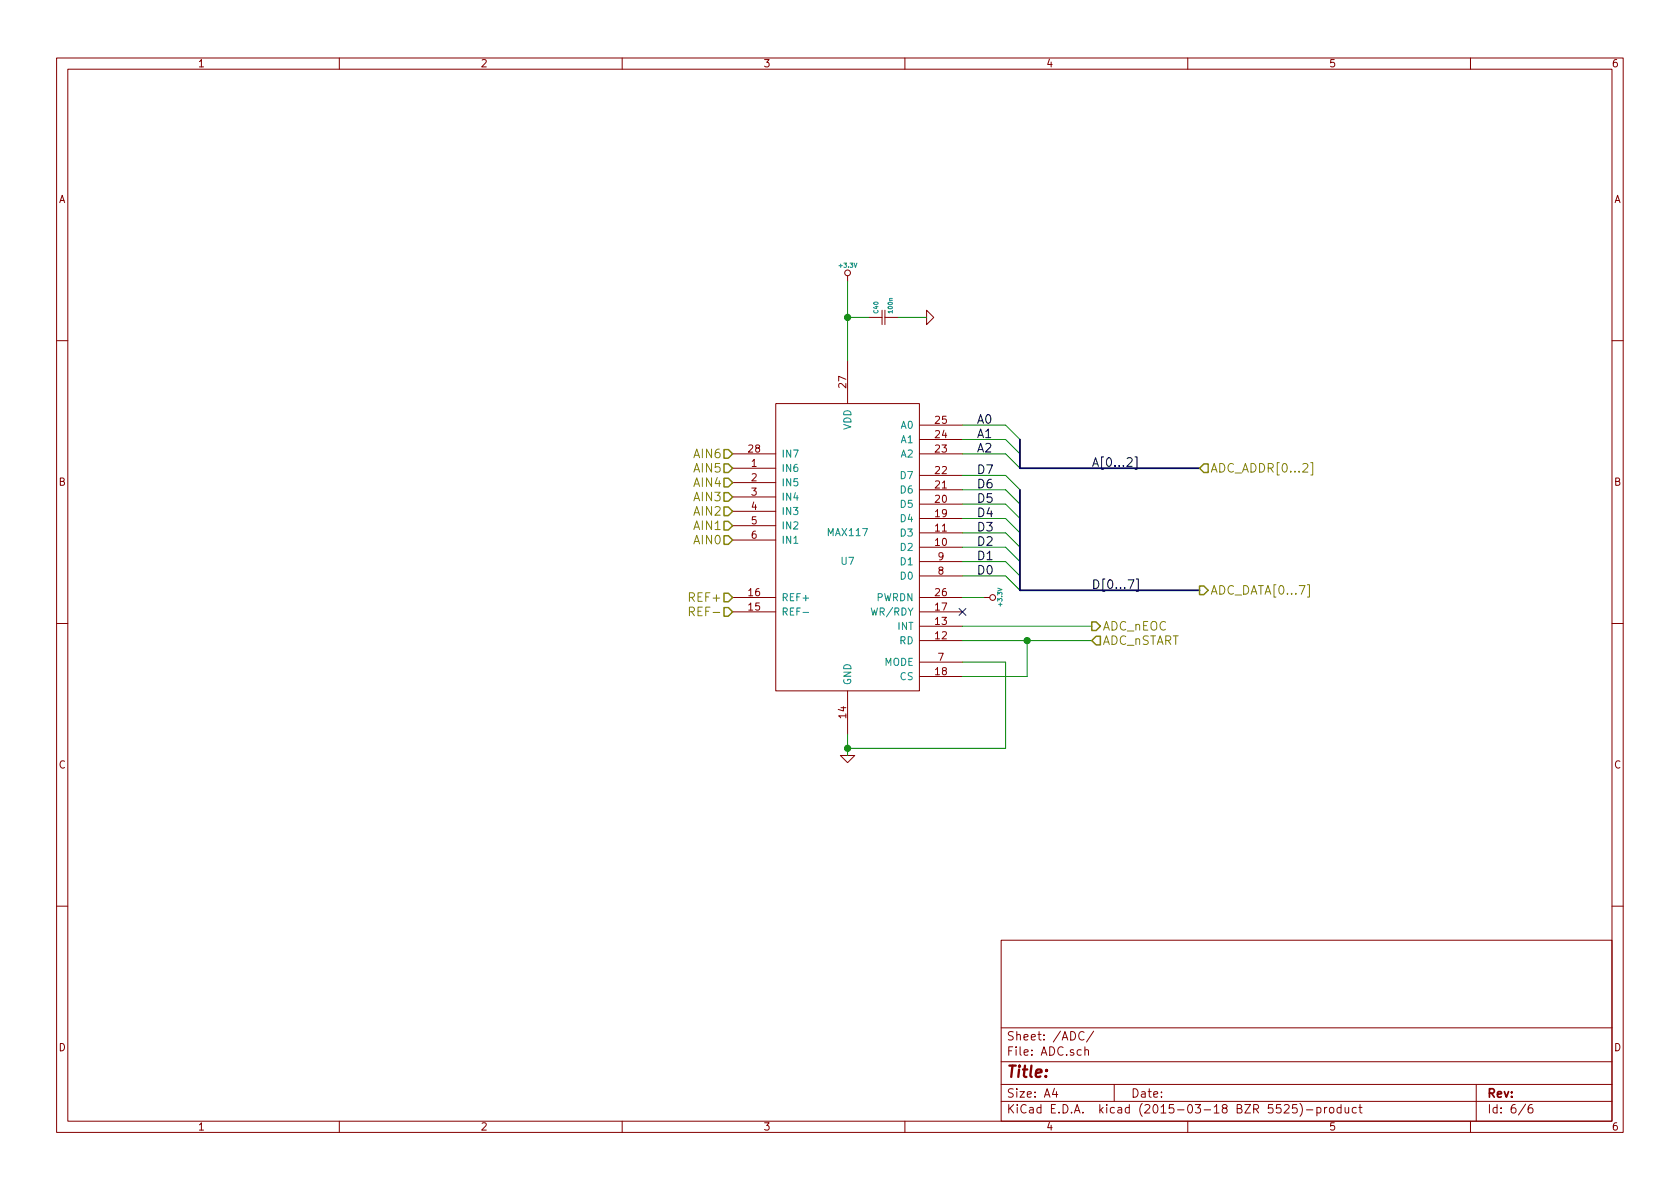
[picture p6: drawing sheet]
<svg xmlns="http://www.w3.org/2000/svg" width="297mm" height="210mm" viewBox="0 0 297 210" stroke-linecap="round" stroke-linejoin="round" font-family="sans-serif">
<g fill="none" stroke="#840000" stroke-width=".18">
<path d="M10 10.3h277v189.9h-277zM12 12.2h273v186.1h-273zM60 10.3v1.9M110 10.3v1.9M160 10.3v1.9M210 10.3v1.9M260 10.3v1.9M149.9 48.8v1M153.7 56.1h2.3M156 54.9v2.5M156.5 54.9v2.5M156.5 56.1h2.2"/>
<path d="M163.8 54.9l1.3 1.2-1.3 1.3zM10 60.2h2M137.2 71.4h25.4v50.8h-25.4zM149.9 63.7v7.7M162.6 77.7h7.6M162.6 75.2h7.6M285 60.2h2M129.5 82.8h7.7M129.5 85.3h7.7M129.5 87.9h7.7M129.5 90.4h7.7M129.5 93h7.7"/>
<path d="M129.5 95.5h7.7M129.5 80.3h7.7M162.6 99.3h7.6M162.6 96.8h7.6M162.6 89.1h7.6M162.6 94.2h7.6M162.6 86.6h7.6M162.6 84.1h7.6M162.6 80.3h7.6M162.6 91.7h7.6M10 110.3h2M129.5 108.2h7.7"/>
<path d="M129.5 105.7h7.7M162.6 117.1h7.6M162.6 101.8h7.6M162.6 113.3h7.6M162.6 110.7h7.6M162.6 108.2h7.6M162.6 105.7h7.6M162.6 119.6h7.6M174 105.7h1M285 110.3h2M148.6 133.6h2.5l-1.2 1.3zM149.9 122.2v7.6"/>
<path d="M10 160.2h2M177 166.3h108v32h-108zM285 160.2h2M60 198.3v1.9M110 198.3v1.9M160 198.3v1.9M177 194.8h108M177 191.8h108M177 187.8h108M177 181.8h108M186.4 192.5l-.3 1h.9M186.8 193v1"/>
<path d="M191.7 182.6a.7 .7 0 0 0-.9 .2 .7 .7 0 0 0 .1 .9 .55 .55 0 0 0 .8 .1M191.8 185.7l.2-.1 .4 .1 .1 .9M191.8 185.1v1.5M193.4 182.3l-1.3 2M197 191.8v3M210 198.3v1.9M227.1 195.5l.2-.2h.4l.2 .5-.9 1h.9M229.3 195.3h-.7l-.1 .7 .2-.1 .5 .1 .2 .2-.1 .5-.2 .1-.6-.1M229.8 195.1a1.71 1.71 0 0 1 0 2.3M231 196.3h1.1M232.8 195.9l.5-.1 .3 .3-.2 .6h-.6M232.8 195.8v1.5"/>
<path d="M234.2 195.8v1M234.6 195.8l-.4 .3M235.1 196l.2-.2 .5 .2v.5l-.1 .2-.4 .1-.2-.1zM237.1 195.9l-.4-.1-.3 .3 .1 .6 .2 .1 .4-.1M237.1 195.3v1.5M237.8 195.8l.1 .9 .4 .1 .2-.1M238.5 195.8v1M239.8 195.9l-.4-.1-.3 .3 .1 .6 .2 .1 .4-.1M240.3 195.8h.5M240.5 195.3v1.3l.3 .2M260 198.3v1.9M261 191.8v6.5"/>
<path d="M269.7 195.2l-1.2 2M270.9 195.3a.59 .59 0 0 0-.7 .7l.1 .7 .2 .1 .5-.1v-.5l-.1-.2-.4-.1-.3 .3"/>
<circle cx="149.9" cy="48.3" r=".51"/>
<circle cx="175.5" cy="105.7" r=".51"/>
</g>
<path d="M142 108.3h1" fill="none" stroke="#008484" stroke-width=".18"/>
<g fill="none" stroke="#008400" stroke-width=".18">
<path d="M149.9 49.8v13.9M149.9 56.1h3.8M158.7 56.1h5.1M170.2 75.2h7.6l2.5 2.5M170.2 77.7h7.6l2.5 2.6M170.2 84.1h7.6l2.5 2.5M170.2 86.6h7.6l2.5 2.5M170.2 89.1h7.6l2.5 2.6M170.2 91.7h7.6l2.5 2.5M170.2 94.2h7.6l2.5 2.6M170.2 96.8h7.6l2.5 2.5M170.2 99.3h7.6l2.5 2.5"/>
<path d="M170.2 80.3h7.6l2.5 2.5M170.2 101.8h7.6l2.5 2.6M170.2 105.7h3.8M170.2 113.3h22.8M170.2 110.7h22.8M170.2 117.1h7.6v15.2h-27.9M181.6 113.3v6.3h-11.4M149.9 129.8v3.8"/>
</g>
<g fill="#008400" stroke="#008400" stroke-width=".25">
<circle cx="149.9" cy="56.1" r=".51"/>
<circle cx="181.6" cy="113.3" r=".51"/>
<circle cx="149.9" cy="132.3" r=".51"/>
</g>
<path d="M180.3 77.7v5.1h31.8M180.3 86.6v17.8h31.8" fill="none" stroke="#000084" stroke-width=".3"/>
<path d="M200.7 80.8h.3v2.2h-.3M200.9 102.4h.4v2.2h-.4" fill="none" stroke="#000" stroke-width=".18"/>
<path d="M231.7 81.8h.4v2.2h-.4M121.9 108.2l.7-.1 .2-.2-.1-.4-.2-.1h-.6v1.5M231.2 103.4h.3v2.2h-.3" fill="none" stroke="#848400" stroke-width=".18"/>
<g fill="none" stroke="#848400" stroke-width=".25">
<path d="M128 79.5h.8l.7 .8-.7 .7h-.8zM128 94.7h.8l.7 .8-.7 .8h-.8zM128 92.2h.8l.7 .8-.7 .7h-.8zM128 89.7h.8l.7 .7-.7 .8h-.8zM128 87.1h.8l.7 .8-.7 .7h-.8zM128 84.6h.8l.7 .7-.7 .8h-.8zM128 82h.8l.7 .8-.7 .8h-.8zM212.9 82h.7v1.6h-.7l-.8-.8zM128 104.9h.8l.7 .8-.7 .7h-.8zM128 107.4h.8l.7 .8-.7 .8h-.8zM193 110h.8l.8 .7-.8 .8h-.8zM193.8 112.5h.8v1.5h-.8l-.8-.7z"/>
<path d="M212.1 103.6h.8l.7 .8-.7 .8h-.8z"/>
</g>
<path d="M169.6 107.6l1.2 1.2M170.8 107.6l-1.2 1.2" fill="none" stroke="#000084" stroke-width=".18"/>
<text font-size="2.8" fill="#840000" x="178" y="190.5">Title:</text>
<g font-size="2.1">
<text x="172.7" y="74.9">A0</text>
<text x="172.7" y="77.5">A1</text>
<text x="172.7" y="83.8">D7</text>
<text x="172.7" y="80">A2</text>
<text x="193" y="82.5">A[0...2]</text>
<text x="172.7" y="88.9">D5</text>
<text x="172.7" y="86.4">D6</text>
<text x="172.7" y="94">D3</text>
<text x="172.7" y="91.4">D4</text>
<text x="172.7" y="101.6">D0</text>
<text x="172.7" y="99.1">D1</text>
<text x="172.7" y="96.5">D2</text>
<text x="193" y="104.1">D[0...7]</text>
</g>
<g font-size="2.1" fill="#848400">
<text x="122.8" y="83.6">AIN5</text>
<text x="122.8" y="81">AIN6</text>
<text x="214" y="83.6">ADC_ADDR[0...2]</text>
<text x="122.8" y="88.6">AIN3</text>
<text x="122.8" y="86.1">AIN4</text>
<text x="122.8" y="93.7">AIN1</text>
<text x="122.8" y="91.2">AIN2</text>
<text x="122.8" y="96.3">AIN0</text>
<text x="122.1" y="106.4">REF+</text>
<text x="214" y="105.2">ADC_DATA[0...7]</text>
<text x="122.7" y="109">REF-</text>
<text x="195" y="111.5">ADC_nEOC</text>
<text x="195" y="114">ADC_nSTART</text>
</g>
<g font-size="2.1" fill="#840000">
<text x="178" y="184">Sheet: /ADC/</text>
<text x="178" y="186.7">File: ADC.sch</text>
<text x="178" y="196.9">KiCad E.D.A. kicad (2015-03-18 BZR 5525)-product</text>
<text x="178" y="194.1">Size: A4</text>
<text x="200" y="194.1">Date:</text>
<text x="263" y="194.1">Rev:</text>
<text x="263" y="196.9">Id: 6/6</text>
</g>
<g font-size="1.8" fill="#840000">
<text x="35" y="11.9">1</text>
<text x="85" y="11.9">2</text>
<text x="135" y="11.9">3</text>
<text x="185" y="11.9">4</text>
<text x="235" y="11.9">5</text>
<text x="285" y="11.9">6</text>
<text x="10.4" y="35.9">A</text>
<text x="285.4" y="35.9">A</text>
<text x="149.6" y="68.5" transform="rotate(-90 149.6 68.5)">27</text>
<text x="165.4" y="77.5">24</text>
<text x="165.4" y="74.9">25</text>
<text x="132.4" y="80">28</text>
<text x="132.9" y="82.5">1</text>
<text x="165.4" y="83.8">22</text>
<text x="165.4" y="80">23</text>
<text x="10.4" y="85.9">B</text>
<text x="132.9" y="85.1">2</text>
<text x="132.9" y="87.6">3</text>
<text x="165.4" y="88.9">20</text>
<text x="165.4" y="86.4">21</text>
<text x="285.4" y="85.9">B</text>
<text x="132.9" y="90.2">4</text>
<text x="132.9" y="92.7">5</text>
<text x="132.9" y="95.2">6</text>
<text x="165.4" y="94">11</text>
<text x="165.4" y="91.4">19</text>
<text x="165.4" y="96.5">10</text>
<text x="165.9" y="101.6">8</text>
<text x="165.9" y="99.1">9</text>
<text x="132.4" y="107.9">15</text>
<text x="132.4" y="105.4">16</text>
<text x="165.4" y="105.4">26</text>
<text x="165.4" y="107.9">17</text>
<text x="165.4" y="113">12</text>
<text x="165.4" y="110.5">13</text>
<text x="165.4" y="119.4">18</text>
<text x="165.9" y="116.8">7</text>
<text x="149.6" y="126.9" transform="rotate(-90 149.6 126.9)">14</text>
<text x="10.4" y="135.9">C</text>
<text x="285.4" y="135.9">C</text>
<text x="10.4" y="185.9">D</text>
<text x="285.4" y="185.9">D</text>
<text x="35" y="199.9">1</text>
<text x="85" y="199.9">2</text>
<text x="135" y="199.9">3</text>
<text x="185" y="199.9">4</text>
<text x="235" y="199.9">5</text>
<text x="285" y="199.9">6</text>
</g>
<g font-size="1.8" fill="#008484">
<text x="150.5" y="76.1" transform="rotate(-90 150.5 76.1)">VDD</text>
<text x="159.3" y="75.8">A0</text>
<text x="138.2" y="83.4">IN6</text>
<text x="138.2" y="80.9">IN7</text>
<text x="159.3" y="80.9">A2</text>
<text x="159.3" y="78.4">A1</text>
<text x="138.2" y="86">IN5</text>
<text x="138.2" y="88.5">IN4</text>
<text x="159.3" y="89.8">D5</text>
<text x="159.3" y="87.2">D6</text>
<text x="159.3" y="84.7">D7</text>
<text x="138.2" y="91.1">IN3</text>
<text x="138.2" y="93.6">IN2</text>
<text x="146.4" y="94.8">MAX117</text>
<text x="159.3" y="94.9">D3</text>
<text x="159.3" y="92.3">D4</text>
<text x="138.2" y="96.1">IN1</text>
<text x="148.7" y="99.9">U7</text>
<text x="159.3" y="99.9">D1</text>
<text x="159.3" y="97.4">D2</text>
<text x="138.2" y="106.3">REF+</text>
<text x="154.9" y="106.3">PWRDN</text>
<text x="159.3" y="102.5">D0</text>
<text x="138.2" y="108.8">REF-</text>
<text x="154.4" y="108.8">WR/RDY</text>
<text x="158.7" y="111.4">INT</text>
<text x="159" y="113.9">RD</text>
<text x="156.2" y="117.7">MODE</text>
<text x="150.5" y="121.2" transform="rotate(-90 150.5 121.2)">GND</text>
<text x="159.1" y="120.3">CS</text>
</g>
<g font-size="1.1" fill="#008484">
<text x="148.5" y="47.3">+3.3V</text>
<text x="155.3" y="55.3" transform="rotate(-90 155.3 55.3)">C40</text>
<text x="157.8" y="55.2" transform="rotate(-90 157.8 55.2)">100n</text>
<text x="177.2" y="107.1" transform="rotate(-90 177.2 107.1)">+3.3V</text>
</g>
</svg>
